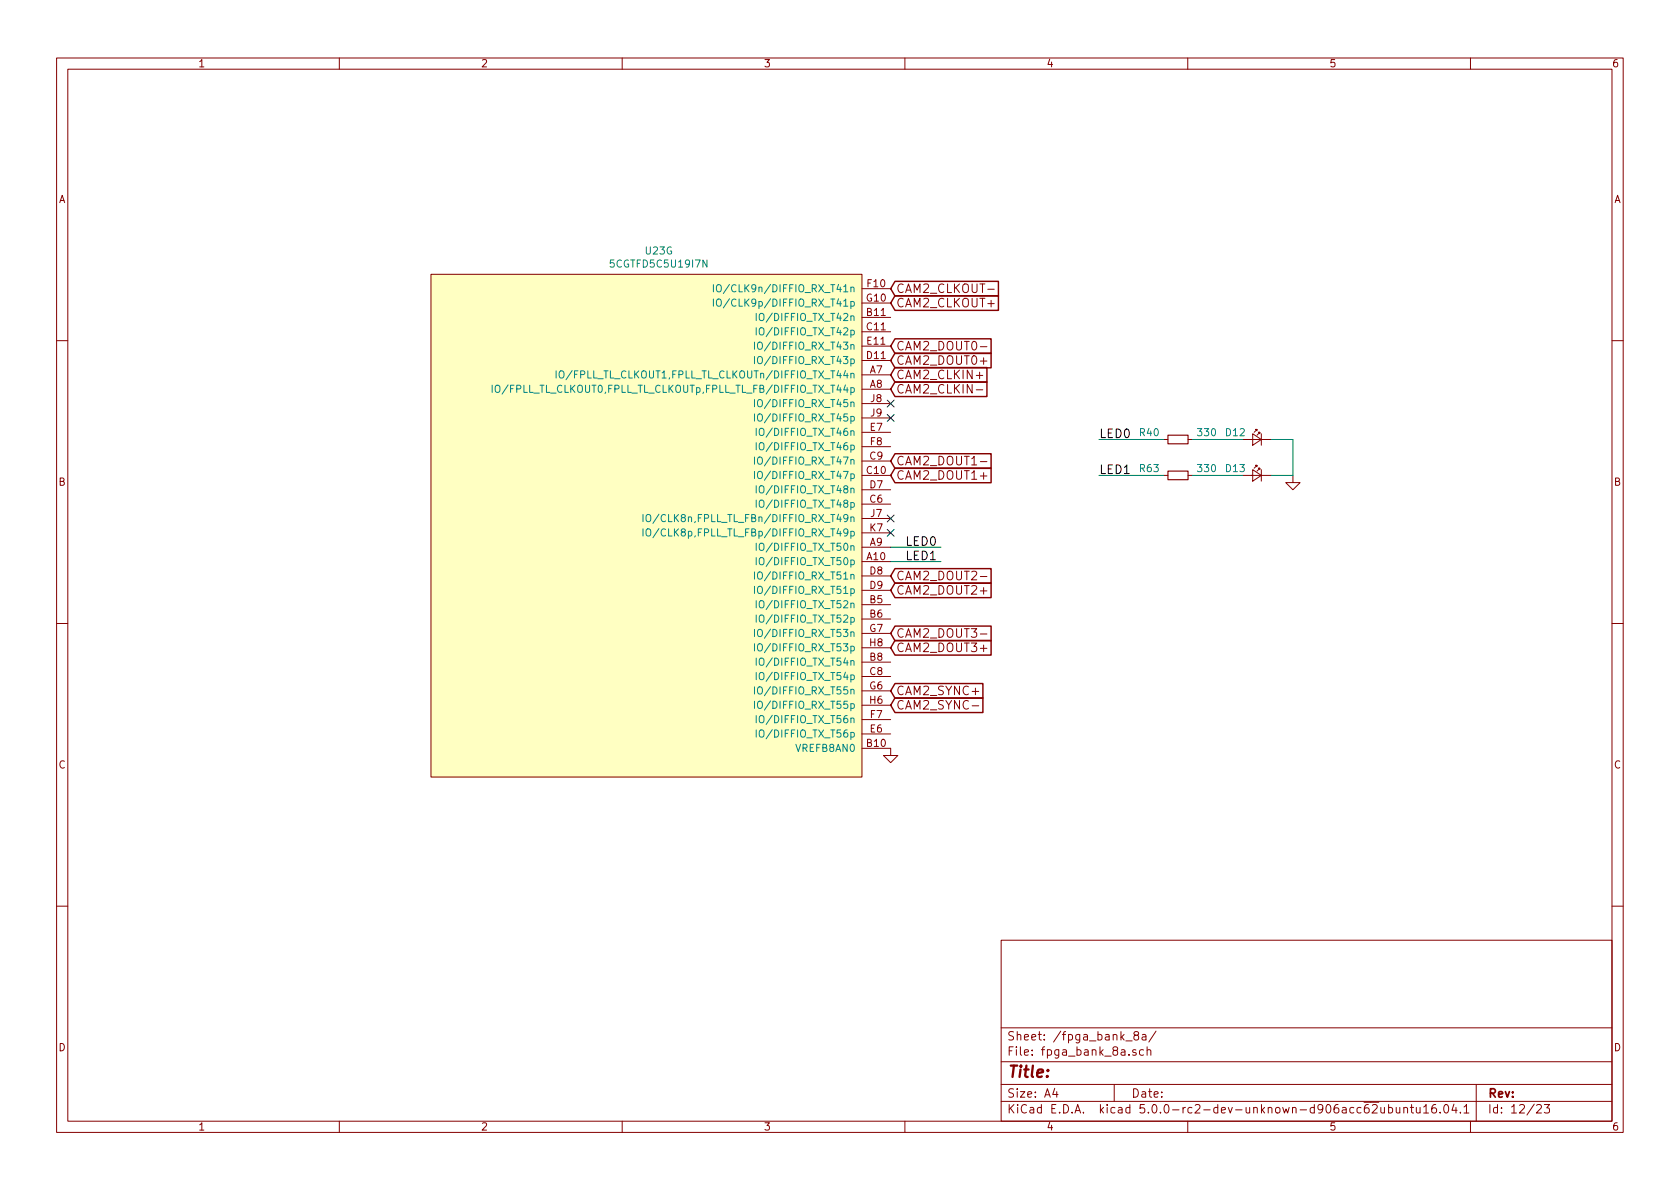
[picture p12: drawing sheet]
EESchema Schematic File Version 4
LIBS:ovc-cache
EELAYER 26 0
EELAYER END
$Descr A4 11693 8268
encoding utf-8
Sheet 12 23
Title ""
Date ""
Rev ""
Comp ""
Comment1 ""
Comment2 ""
Comment3 ""
Comment4 ""
$EndDescr
$Comp
L 5cgtfd5_u484:5CGTFD5U19 U?
U 7 1
P 3000 3600
AR Path="/59F747C1" Ref="U?"  Part="7" 
AR Path="/59F74730/59F747C1" Ref="U23"  Part="7" 
F 0 "U23" H 4586 5465 50  0000 C CNN
F 1 "5CGTFD5C5U19I7N" H 4586 5374 50  0000 C CNN
F 2 "BGA:INTEL_U484" H 3000 3600 50  0001 C CNN
F 3 "" H 3000 3600 50  0001 C CNN
F 4 "mouser" H 3000 3600 50  0001 C CNN "D1"
F 5 "989-5CGTFD5C5U19I7N" H 3000 3600 50  0001 C CNN "D1PN"
F 6 "Altera" H 3000 3600 50  0001 C CNN "MFN"
F 7 "5CGTFD5C5U19I7N" H 4586 5565 50  0001 C CNN "MPN"
	7    3000 3600
	1    0    0    -1  
$EndComp
$Comp
L power:GND #PWR0176
U 1 1
P 6200 5200
F 0 "#PWR0176" H 6200 4950 50  0001 C CNN
F 1 "GND" H 6205 5027 50  0001 C CNN
F 2 "" H 6200 5200 50  0001 C CNN
F 3 "" H 6200 5200 50  0001 C CNN
	1    6200 5200
	1    0    0    -1  
$EndComp
$Comp
L device:LED_Small D12
U 1 1
P 8750 3050
F 0 "D12" H 8900 3100 50  0000 C CNN
F 1 "LED_Red" H 8750 3194 50  0001 C CNN
F 2 "LEDs:LED_0402" V 8750 3050 50  0001 C CNN
F 3 "" V 8750 3050 50  0001 C CNN
F 4 "digikey" H 8900 3200 50  0001 C CNN "D1"
F 5 "754-1104" H 8900 3200 50  0001 C CNN "D1PN"
F 6 "Kingbright" H 8900 3200 50  0001 C CNN "MFN"
F 7 "APHHS1005SURCK" H 8900 3200 50  0001 C CNN "MPN"
	1    8750 3050
	-1   0    0    -1  
$EndComp
$Comp
L device:R_Small R40
U 1 1
P 8200 3050
F 0 "R40" V 8150 2850 50  0000 C CNN
F 1 "330" V 8150 3250 50  0000 C CNN
F 2 "Resistors_SMD:R_0201" H 8200 3050 50  0001 C CNN
F 3 "" H 8200 3050 50  0001 C CNN
F 4 "digikey" H 8150 2950 50  0001 C CNN "D1"
F 5 "YAG2604" H 8150 2950 50  0001 C CNN "D1PN"
F 6 "Yageo" H 8150 2950 50  0001 C CNN "MFN"
F 7 "RC0201FR-07330RL" H 8150 2950 50  0001 C CNN "MPN"
	1    8200 3050
	0    1    1    0   
$EndComp
$Comp
L device:LED_Small D13
U 1 1
P 8750 3300
F 0 "D13" H 8900 3350 50  0000 C CNN
F 1 "LED_Green" H 8750 3444 50  0001 C CNN
F 2 "LEDs:LED_0402" V 8750 3300 50  0001 C CNN
F 3 "" V 8750 3300 50  0001 C CNN
F 4 "digikey" H 8900 3450 50  0001 C CNN "D1"
F 5 "754-2121" H 8900 3450 50  0001 C CNN "D1PN"
F 6 "Kingbright" H 8900 3450 50  0001 C CNN "MFN"
F 7 "APHHS1005LCGCK" H 8900 3450 50  0001 C CNN "MPN"
	1    8750 3300
	-1   0    0    -1  
$EndComp
$Comp
L device:R_Small R63
U 1 1
P 8200 3300
F 0 "R63" V 8150 3100 50  0000 C CNN
F 1 "330" V 8150 3500 50  0000 C CNN
F 2 "Resistors_SMD:R_0201" H 8200 3300 50  0001 C CNN
F 3 "" H 8200 3300 50  0001 C CNN
F 4 "digikey" H 8150 3200 50  0001 C CNN "D1"
F 5 "YAG2604" H 8150 3200 50  0001 C CNN "D1PN"
F 6 "Yageo" H 8150 3200 50  0001 C CNN "MFN"
F 7 "RC0201FR-07330RL" H 8150 3200 50  0001 C CNN "MPN"
	1    8200 3300
	0    1    1    0   
$EndComp
$Comp
L power:GND #PWR01
U 1 1
P 9000 3300
F 0 "#PWR01" H 9000 3050 50  0001 C CNN
F 1 "GND" H 9005 3127 50  0001 C CNN
F 2 "" H 9000 3300 50  0001 C CNN
F 3 "" H 9000 3300 50  0001 C CNN
	1    9000 3300
	1    0    0    -1  
$EndComp
Text GLabel 6200 2600 2    60   Input ~ 0
CAM2_CLKIN+
Text GLabel 6200 2700 2    60   Input ~ 0
CAM2_CLKIN-
Text GLabel 6200 2000 2    60   Input ~ 0
CAM2_CLKOUT-
Text GLabel 6200 2100 2    60   Input ~ 0
CAM2_CLKOUT+
Text GLabel 6200 4500 2    60   Input ~ 0
CAM2_DOUT3+
Text GLabel 6200 4400 2    60   Input ~ 0
CAM2_DOUT3-
Text GLabel 6200 4100 2    60   Input ~ 0
CAM2_DOUT2+
Text GLabel 6200 4000 2    60   Input ~ 0
CAM2_DOUT2-
Text GLabel 6200 3300 2    60   Input ~ 0
CAM2_DOUT1+
Text GLabel 6200 3200 2    60   Input ~ 0
CAM2_DOUT1-
Text GLabel 6200 4800 2    60   Input ~ 0
CAM2_SYNC+
Text GLabel 6200 4900 2    60   Input ~ 0
CAM2_SYNC-
Text GLabel 6200 2500 2    60   Input ~ 0
CAM2_DOUT0+
Text GLabel 6200 2400 2    60   Input ~ 0
CAM2_DOUT0-
Text Label 7650 3050 0    60   ~ 0
LED0
Text Label 6300 3800 0    60   ~ 0
LED0
Text Label 7650 3300 0    60   ~ 0
LED1
Text Label 6300 3900 0    60   ~ 0
LED1
Wire Wire Line
	7650 3050 8100 3050
Wire Wire Line
	8300 3050 8650 3050
Wire Wire Line
	9000 3050 8850 3050
Wire Wire Line
	6200 3800 6550 3800
Wire Wire Line
	7650 3300 8100 3300
Wire Wire Line
	8300 3300 8650 3300
Wire Wire Line
	9000 3300 8850 3300
Wire Wire Line
	6200 3900 6550 3900
Wire Wire Line
	9000 3300 9000 3050
NoConn ~ 6200 2800
NoConn ~ 6200 2900
NoConn ~ 6200 3600
NoConn ~ 6200 3700
$EndSCHEMATC
